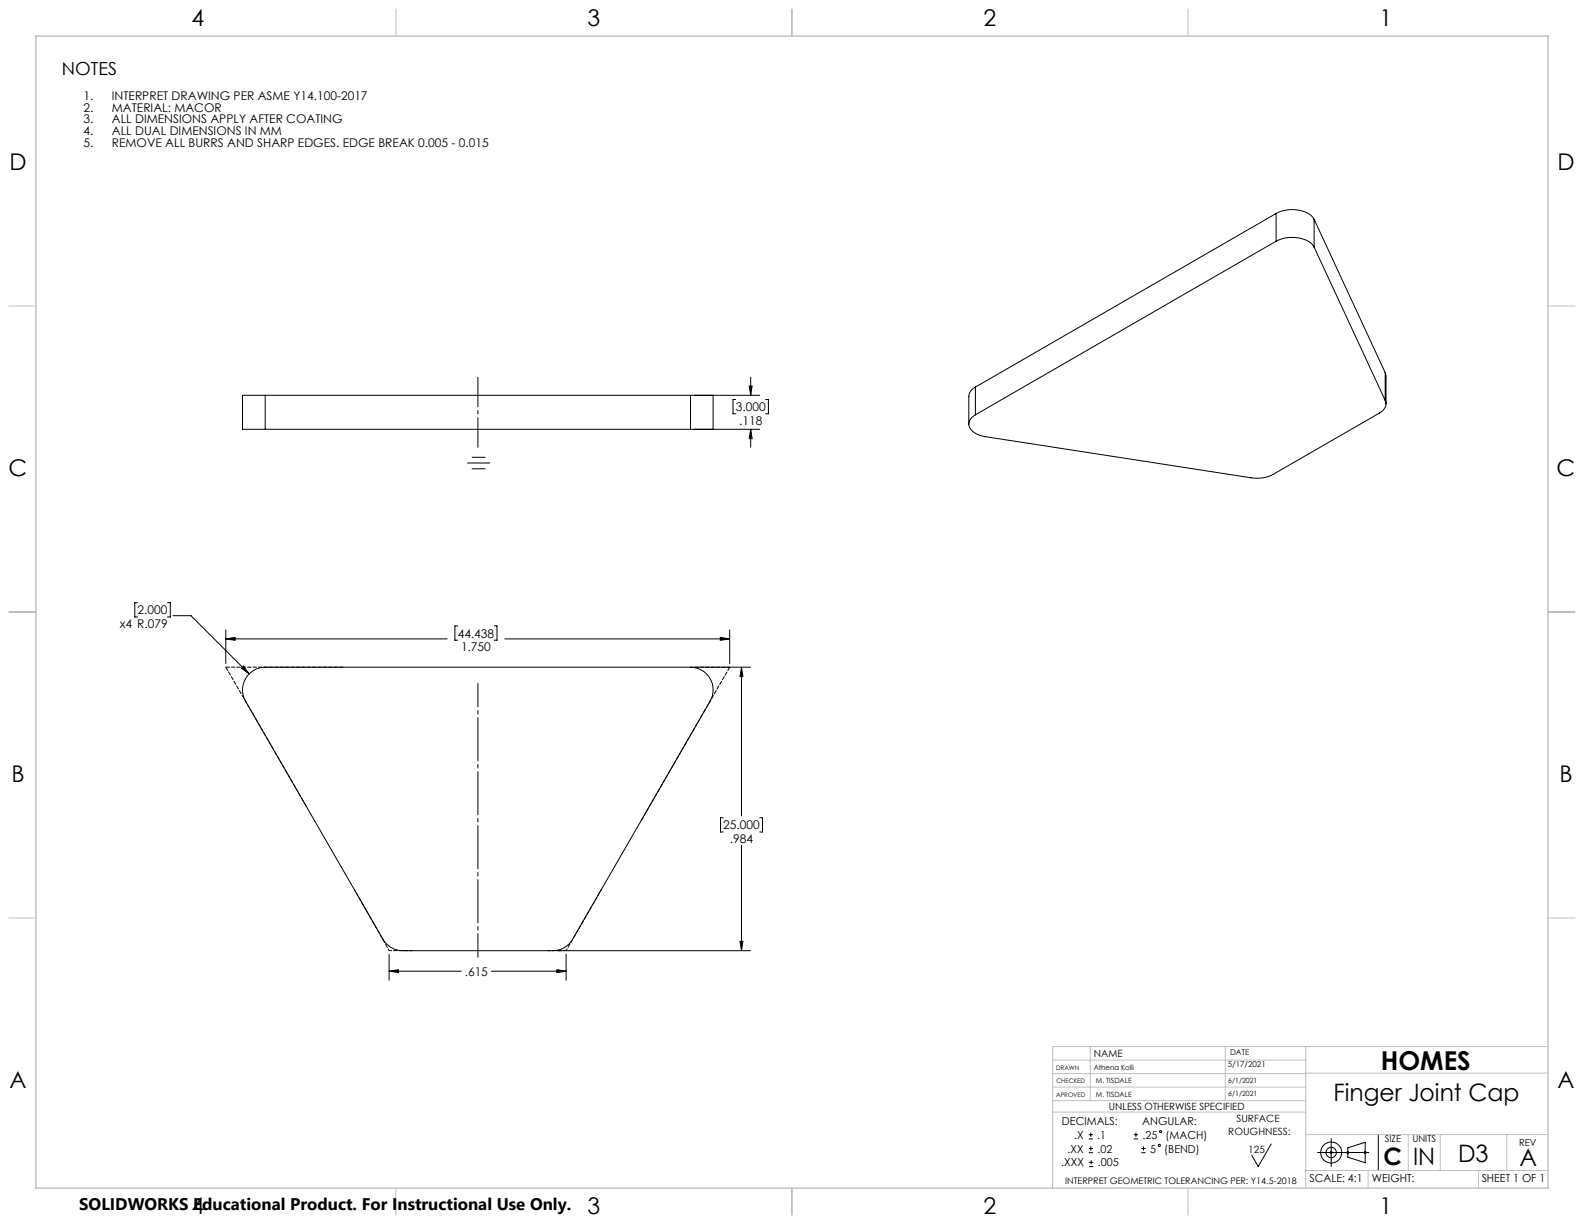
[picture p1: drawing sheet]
<svg xmlns="http://www.w3.org/2000/svg" width="559mm" height="432mm" viewBox="0 0 559 432" stroke-linecap="round" stroke-linejoin="round" font-family="sans-serif">
<g fill="none" stroke="#000" stroke-width=".35">
<path d="M450.2 75.3a11.7 11.7 0 0 1 12.6 1l.8 1.1M450.2 75.3v9.8M450.2 75.3l-106.1 61.3M463.6 77.4v9.8M463.6 77.4l25.1 54M450.2 85.1a11.9 11.9 0 0 1 12.6 .9l.8 1.2M450.2 85.1l-106.1 61.2M463.6 87.2l25.1 54.1M93.6 139.5h-8.1v11.9h8.1M93.6 139.5h150M93.6 139.5v11.9M243.6 139.5h8v11.9h-8"/>
<path d="M243.6 139.5v11.9M244.9 139.5h23.1M264.3 136.2h1l-.5 3.3zM264.8 133.1v6.4M344.1 136.6l-1.7 1.4-.6 1.2v10.4M344.1 136.6v9.7M488.7 131.4l.2 1.2v9.9M488.7 131.4v9.9M93.6 151.4h150M244.9 151.4h23.1M259.5 140.9h-.9v5.1h.9M264.8 151.4l.5 3.4h-1z"/>
<path d="M264.8 151.4v6.4M270.1 140.9h1v5.1h-1M488.7 141.3a3.5 3.5 0 0 1-2.1 4.4l-37.5 21.7a12.4 12.4 0 0 1-7.7 1.2l-93.7-14.5a6.8 6.8 0 0 1-5.9-3.9v-1.2l.6-1.2 1.7-1.5M164.8 163.3h8.1M166.4 161.3h4.9M166.4 165.4h4.9M48.5 212.6h-.9v5.1h.9M59.1 212.6h1v5.1h-1M61 217.2h6.4l20.5 20.5M79.7 225.4l3.2-.5v1zM79.7 222.2v11.9M79.7 225.4h78"/>
<path d="M85.2 235.8l.7-.8 2 2.7zM87.9 237.7l.8-.7a7.7 7.7 0 0 1 4.9-1.6h150a8 8 0 0 1 6.9 12l-48.5 84a8.1 8.1 0 0 1-6.9 4h-53a8.1 8.1 0 0 1-7-4l-48.5-84a7.9 7.9 0 0 1 1.3-9.7zM161.5 220.8h-1v5h1M174.3 220.8h1v5h-1M178.1 225.4h79.3M244.9 235.4h19.9M254.1 224.9l3.3 .5-3.3 .5zM257.4 222.2v11.9M261.6 235.4l.5 3.3h-1zM261.6 235.4v52.4M255.1 288.5h-.9v5h.9M261.6 298.2v37.2"/>
<path d="M268 288.5h1v5h-1M137.3 336.7v9.1M196.4 335.4h68.4M199.7 336.6v9.2M261.1 332.1h1l-.5 3.3zM137.3 342.6l3.3-.5v1zM137.3 342.6h25.4M173.3 342.6h26.4M196.4 342.1l3.3 .5-3.3 .5zM384.8 399.6v1.4M400.7 399.6v1.4M384.1 401.8h1.5"/>
<path d="M384.1 400.3h1.5M384.1 406.6h1.5M384.1 405.2h1.5M384.2 411.6h1.5M384.2 410.1h1.5M384.8 404.4v1.5M385 409.3v1.5M400 401.8h1.5M400 400.3h1.5M402.7 406.6h1.4M402.7 405.2h1.4M403.4 404.4v1.5"/>
<path d="M448.5 403.6l-4.6 7.9-2.3-4M464.8 406.6h18.1M469.3 406.2l.7 .7M469.6 401.7v9.8M470 406.2l-.7 .7M475.1 406.2l.7 .7M475.5 404.9l6.1-1.9v7.2l-6.1-2zM475.8 406.2l-.7 .7M481.3 406.2l.7 .7M482 406.2l-.7 .7M486.2 400.3v12.6"/>
<circle cx="409.4" cy="399.2" r=".36"/>
<circle cx="409" cy="404.1" r=".38"/>
<circle cx="469.6" cy="406.6" r="1.83"/>
<circle cx="469.6" cy="406.6" r="3.7"/>
</g>
<path d="M168.6 157.8v-24.7" fill="none" stroke="#000" stroke-width=".35" stroke-dasharray="15.2 1.3 1.3 1.3" stroke-dashoffset="4.8"/>
<path d="M168.6 241v96.7" fill="none" stroke="#000" stroke-width=".35" stroke-dasharray="15.2 1.3 1.3 1.3" stroke-dashoffset="6.9"/>
<path d="M243.6 235.4h13.8M137.3 335.4h8.1" fill="none" stroke="#000" stroke-width=".35" stroke-dasharray="1.3 .6" stroke-dashoffset=".4"/>
<path d="M257.4 235.4l-31.1 54" fill="none" stroke="#000" stroke-width=".35" stroke-dasharray="1.3 .6" stroke-dashoffset="-.1"/>
<path d="M79.7 235.4l28.3 48.9M121 235.4h-41.3" fill="none" stroke="#000" stroke-width=".35" stroke-dasharray="1.3 .6"/>
<path d="M125 313.8l12.3 21.6M212.2 313.8l-12.5 21.5" fill="none" stroke="#000" stroke-width=".35" stroke-dasharray="1.3 .6" stroke-dashoffset=".6"/>
<path d="M199.7 335.3l-6.6 .1" fill="none" stroke="#000" stroke-width=".35" stroke-dasharray="1.3 .6" stroke-dashoffset=".2"/>
<g fill="none" stroke="#c0c0c0" stroke-width=".35">
<path d="M139.7 3.2v9.5M279.4 3.2v9.5M419.1 3.2v9.5M3.1 107.9h9.6M546.1 107.9h9.5M3.1 215.9h9.6M546.1 215.9h9.5M3.1 323.8h9.6M546.1 323.8h9.5M371.3 378.7h89.3M371.3 374h89.3M384.6 369.2v19.1"/>
<path d="M432.3 369.2v19.1M460.6 369.2v49.9M460.6 378.6h85.5M546.1 369.2h-174.8v49.9M371.3 392.3h89.3M371.3 383.5h89.3M371.3 388.3h89.3M139.7 419.1v9.6M279.4 419.1v9.6M419.1 419.1v9.6M460.6 412.9h85.5M460.6 400.3h85.5"/>
<path d="M482.6 412.9v6.2M496.8 400.3v12.6M508.1 400.3v12.6M521.6 412.9v6.2M531.6 400.3v12.6"/>
</g>
<path d="M12.7 12.7h533.4v406.4h-533.4z" fill="none" stroke="#c0c0c0" stroke-width=".5"/>
<g fill="#000">
<path d="M264.8 151.4l.5 3.4h-1zM264.3 136.2h1l-.5 3.3zM85.2 235.8l2.7 1.9-2-2.7zM261.6 235.4l.5 3.3h-1zM261.1 332.1h1l-.5 3.3z"/>
<path d="M79.7 225.4l3.2-.5v1zM254.1 224.9l3.3 .5-3.3 .5zM137.3 342.6l3.3-.5v1zM196.4 342.1l3.3 .5-3.3 .5z"/>
</g>
<text font-size="9.2" x="487.1" y="377.4">HOMES</text>
<g font-size="8.5">
<text x="470.4" y="388.3">Finger Joint Cap</text>
<text x="488" y="410.8">C</text>
<text x="498.5" y="410.8">IN</text>
<text x="514.4" y="409.8">D3</text>
<text x="536.1" y="411.3">A</text>
</g>
<g font-size="8.1">
<text x="67.6" y="9.3">4</text>
<text x="207.3" y="9.3">3</text>
<text x="347" y="9.3">2</text>
<text x="486.7" y="9.3">1</text>
<text x="3.3" y="60.1">D</text>
<text x="549.4" y="60.1">D</text>
<text x="3" y="168">C</text>
<text x="549.1" y="168">C</text>
<text x="4" y="276">B</text>
<text x="550.1" y="276">B</text>
<text x="3.3" y="383.9">A</text>
<text x="549.4" y="383.9">A</text>
<text x="67.6" y="428.4">4</text>
<text x="207.3" y="428.4">3</text>
<text x="347" y="428.4">2</text>
<text x="486.7" y="428.4">1</text>
</g>
<text font-size="6.3" x="21.9" y="26.5">NOTES</text>
<text font-size="5.9" x="27.9" y="427">SOLIDWORKS Educational Product. For Instructional Use Only.</text>
<g font-size="4.2">
<text x="29.5" y="35.2">1.</text>
<text x="39.5" y="35.2">INTERPRET DRAWING PER ASME Y14.100-2017</text>
<text x="29.5" y="39.4">2.</text>
<text x="39.5" y="39.4">MATERIAL: MACOR</text>
<text x="29.5" y="43.5">3.</text>
<text x="29.5" y="47.7">4.</text>
<text x="39.5" y="43.5">ALL DIMENSIONS APPLY AFTER COATING</text>
<text x="39.5" y="47.7">ALL DUAL DIMENSIONS IN MM</text>
<text x="29.5" y="51.9">5.</text>
<text x="39.5" y="51.9">REMOVE ALL BURRS AND SHARP EDGES. EDGE BREAK 0.005 - 0.015</text>
<text x="259.6" y="145">3.000</text>
<text x="260.7" y="149.8">.118</text>
<text x="42.2" y="221.4">x4 R.079</text>
<text x="48.6" y="216.7">2.000</text>
<text x="161.5" y="224.9">44.438</text>
<text x="162.6" y="229.7">1.750</text>
<text x="255.1" y="292.6">25.000</text>
<text x="257.5" y="297.3">.984</text>
<text x="163.9" y="344.2">.615</text>
</g>
<g font-size="3.9">
<text x="374.6" y="396.9">DECIMALS:</text>
<text x="378.9" y="401.8">.X</text>
<text x="387.1" y="401.8">.1</text>
<text x="402.9" y="396.9">ANGULAR:</text>
<text x="403" y="401.8">.25</text>
<text x="411.2" y="401.8">(MACH)</text>
<text x="376.6" y="406.6">.XX</text>
<text x="387.2" y="406.6">.02</text>
<text x="405.7" y="406.6">5</text>
<text x="410.7" y="406.6">(BEND)</text>
<text x="374.4" y="411.5">.XXX</text>
<text x="387.3" y="411.5">.005</text>
<text x="462" y="417.1">SCALE: 4:1</text>
<text x="484" y="417.1">WEIGHT:</text>
<text x="522.7" y="417.1">SHEET 1 OF 1</text>
</g>
<g font-size="3.5">
<text x="385.9" y="372.8">NAME</text>
<text x="391.2" y="391.6">UNLESS OTHERWISE SPECIFIED</text>
<text x="436.2" y="395.9">SURFACE</text>
<text x="433.3" y="400.4">ROUGHNESS:</text>
<text x="440.4" y="406.8">125</text>
</g>
<g font-size="3.4">
<text x="488.6" y="403">SIZE</text>
<text x="498.2" y="403">UNITS</text>
<text x="535.9" y="404.1">REV</text>
</g>
<text font-size="3.2" x="375.7" y="417.6">INTERPRET GEOMETRIC TOLERANCING PER: Y14.5-2018</text>
<g font-size="2.8">
<text x="433.1" y="376.3">5/17/2021</text>
<text x="434" y="372.3">DATE</text>
</g>
<g font-size="2.5">
<text x="385.8" y="377.3">Athena Kolli</text>
<text x="386.6" y="382.2">M. TISDALE</text>
<text x="433.3" y="382.1">6/1/2021</text>
<text x="386.6" y="386.8">M. TISDALE</text>
<text x="433.3" y="386.7">6/1/2021</text>
</g>
<g font-size="2.2">
<text x="372.6" y="377.3">DRAWN</text>
<text x="372.7" y="382.2">CHECKED</text>
<text x="372.6" y="386.8">APROVED</text>
</g>
</svg>
